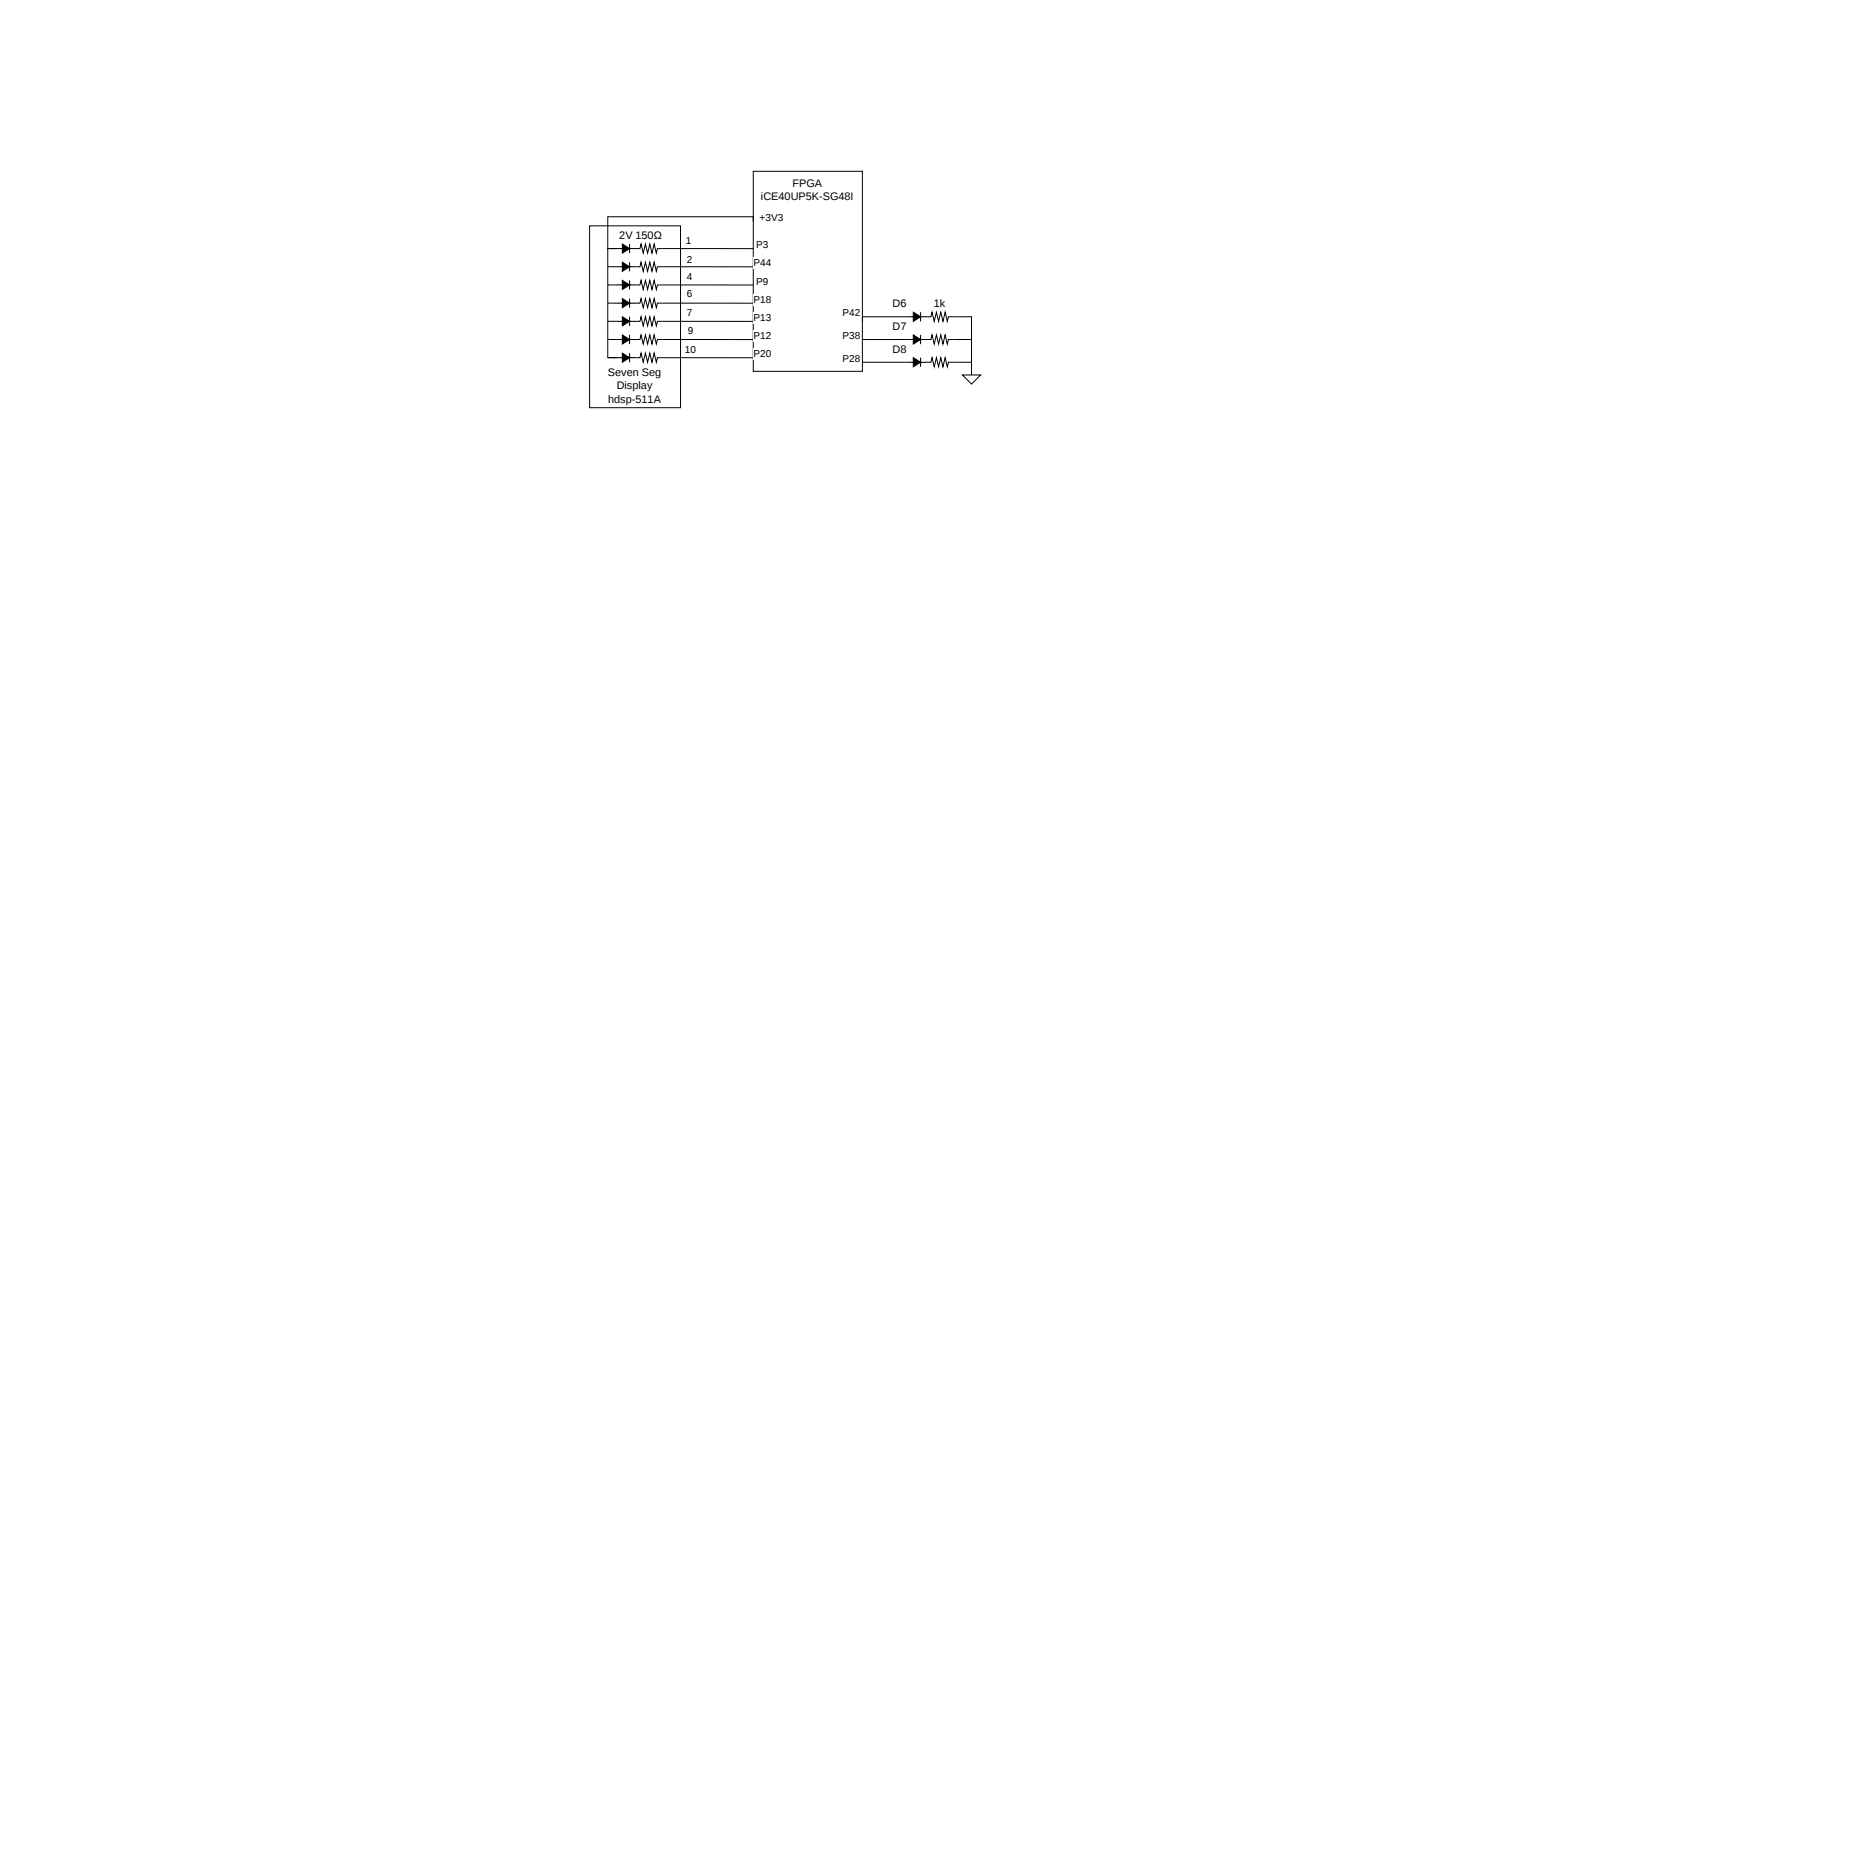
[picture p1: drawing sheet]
<svg xmlns="http://www.w3.org/2000/svg" width="508mm" height="508mm" viewBox="0 0 508 508" stroke-linecap="round" stroke-linejoin="round" font-family="sans-serif">
<path d="M204.5 46.5h29.6v54.3h-29.6z" fill="none" stroke="#000" stroke-width=".27"/>
<path d="M160.1 61.3h24.7v49.4h-24.7z" fill="#fff"/>
<path d="M160.1 61.3h24.7v49.4h-24.7zM204.5 60.1v-1.2h-39.5v8.6h2.5h-2.5v29.6h2.5" fill="none" stroke="#000" stroke-width=".27"/>
<path d="M206.4 57.5h6.4v3.2h-6.4z" fill="#fff"/>
<path d="M169 66.3l1.9 1.2-1.9 1.2zM167.5 67.5h1.5zM170.9 66.3v2.4zM170.9 67.5h1.5z" fill="#000"/>
<path d="M167.5 67.5h1.5M169 66.3l1.9 1.2-1.9 1.2zM170.9 67.5h1.5M170.9 66.3v2.4M179.8 67.5h24.7" fill="none" stroke="#000" stroke-width=".27"/>
<g fill="#fff">
<path d="M186.1 63.7h1.8v3.2h-1.8z"/>
<path d="M205.4 64.9h3.2v3.2h-3.2z"/>
</g>
<path d="M165 72.4h4M169 71.2l1.9 1.2-1.9 1.3zM170.9 72.4h1.5M170.9 71.2v2.5M172.4 67.5h1.4l.3-1.2 .5 2.4 .6-2.4 .6 2.4 .6-2.4 .6 2.4 .6-2.4 .6 2.4 .3-1.2h1.3M179.8 72.4h24.7" fill="none" stroke="#000" stroke-width=".27"/>
<path d="M169 71.2l1.9 1.2-1.9 1.3zM167.5 72.4h1.5zM170.9 71.2v2.5zM170.9 72.4h1.5z" fill="#000"/>
<g fill="#fff">
<path d="M186.4 68.9h1.7v3.2h-1.7z"/>
<path d="M204.6 69.8h4.7v3.2h-4.7z"/>
</g>
<path d="M165 77.4h4M169 76.1l1.9 1.3-1.9 1.2zM170.9 77.4h1.5M170.9 76.1v2.5M172.4 72.4h1.4l.3-1.2 .5 2.5 .6-2.5 .6 2.5 .6-2.5 .6 2.5 .6-2.5 .6 2.5 .3-1.3h1.3M179.8 77.4h24.7" fill="none" stroke="#000" stroke-width=".27"/>
<path d="M169 76.1l1.9 1.3-1.9 1.2zM167.5 77.4h1.5zM170.9 76.1v2.5zM170.9 77.4h1.5z" fill="#000"/>
<g fill="#fff">
<path d="M186.4 73.5h1.7v3.3h-1.7z"/>
<path d="M205.4 74.8h3.2v3.2h-3.2z"/>
</g>
<path d="M172.4 77.4h1.4l.3-1.3 .5 2.5 .6-2.5 .6 2.5 .6-2.5 .6 2.5 .6-2.5 .6 2.5 .3-1.2h1.3M165 82.3h4M169 81.1l1.9 1.2-1.9 1.2zM170.9 82.3h1.5M170.9 81.1v2.4M179.8 82.3h24.7" fill="none" stroke="#000" stroke-width=".27"/>
<path d="M169 81.1l1.9 1.2-1.9 1.2zM167.5 82.3h1.5zM170.9 81.1v2.4zM170.9 82.3h1.5z" fill="#000"/>
<g fill="#fff">
<path d="M186.4 78.2h1.7v3.2h-1.7z"/>
<path d="M204.6 79.7h4.7v3.2h-4.7z"/>
</g>
<path d="M165 87.2h4M169 86l1.9 1.2-1.9 1.3zM170.9 87.2h1.5M170.9 86v2.5M172.4 82.3h1.4l.3-1.2 .5 2.4 .6-2.4 .6 2.4 .6-2.4 .6 2.4 .6-2.4 .6 2.4 .3-1.2h1.3M179.8 87.2l24.7 .1" fill="none" stroke="#000" stroke-width=".27"/>
<path d="M169 86l1.9 1.2-1.9 1.3zM167.5 87.2h1.5zM170.9 86v2.5zM170.9 87.2h1.5z" fill="#000"/>
<g fill="#fff">
<path d="M186.4 83.4h1.7v3.2h-1.7z"/>
<path d="M204.6 84.7h4.7v3.2h-4.7z"/>
</g>
<path d="M165 92.2h4M169 90.9l1.9 1.3-1.9 1.2zM170.9 92.2h1.5M170.9 90.9v2.5M172.4 87.2h1.4l.3-1.2 .5 2.5 .6-2.5 .6 2.5 .6-2.5 .6 2.5 .6-2.5 .6 2.5 .3-1.3h1.3M179.8 92.2h24.7" fill="none" stroke="#000" stroke-width=".27"/>
<path d="M169 90.9l1.9 1.3-1.9 1.2zM167.5 92.2h1.5zM170.9 90.9v2.5zM170.9 92.2h1.5z" fill="#000"/>
<g fill="#fff">
<path d="M186.6 88.1h1.7v3.2h-1.7z"/>
<path d="M204.6 89.6h4.7v3.2h-4.7z"/>
</g>
<path d="M165 97.1h4M169 95.9l1.9 1.2-1.9 1.3zM170.9 97.1h1.5M170.9 95.9v2.5M172.4 92.2h1.4l.3-1.3 .5 2.5 .6-2.5 .6 2.5 .6-2.5 .6 2.5 .6-2.5 .6 2.5 .3-1.2h1.3M179.8 97.1h24.7" fill="none" stroke="#000" stroke-width=".27"/>
<path d="M169 95.9l1.9 1.2-1.9 1.3zM167.5 97.1h1.5zM170.9 95.9v2.5zM170.9 97.1h1.5z" fill="#000"/>
<g fill="#fff">
<path d="M185.9 93.3h3.2v3.2h-3.2z"/>
<path d="M204.6 94.5h4.7v3.2h-4.7z"/>
</g>
<path d="M172.4 97.1h1.4l.3-1.2 .5 2.5 .6-2.5 .6 2.5 .6-2.5 .6 2.5 .6-2.5 .6 2.5 .3-1.3h1.3M246.5 86h-12.4v1.2" fill="none" stroke="#000" stroke-width=".27"/>
<path d="M228.8 83.4h4.7v3.2h-4.7z" fill="#fff"/>
<path d="M248 84.8l2 1.2-2 1.2zM246.5 86h1.5zM250 84.8v2.4zM250 86h1.4z" fill="#000"/>
<path d="M246.5 86h1.5M246.5 92.2h-12.3M248 84.8l2 1.2-2 1.2zM250 86h2.8l.3-1.2 .6 2.4 .5-2.4 .6 2.4 .6-2.4 .6 2.4 .6-2.4 .6 2.4 .3-1.2h6.3v15.8M250 84.8v2.4" fill="none" stroke="#000" stroke-width=".27"/>
<path d="M228.8 89.6h4.7v3.2h-4.7z" fill="#fff"/>
<path d="M248 90.9l2 1.3-2 1.2zM246.5 92.2h1.5zM250 90.9v2.5zM250 92.2h1.4z" fill="#000"/>
<path d="M234.1 98.4h12.4M246.5 92.2h1.5M248 90.9l2 1.3-2 1.2zM250 92.2h2.8l.3-1.3 .6 2.5 .5-2.5 .6 2.5 .6-2.5 .6 2.5 .6-2.5 .6 2.5 .3-1.2h6.3M250 90.9v2.5" fill="none" stroke="#000" stroke-width=".27"/>
<path d="M228.8 95.8h4.7v3.2h-4.7z" fill="#fff"/>
<path d="M248 97.1l2 1.3-2 1.2zM246.5 98.4h1.5zM250 97.1v2.5zM250 98.4h1.4z" fill="#000"/>
<path d="M246.5 98.4h1.5M248 97.1l2 1.3-2 1.2zM250 98.4h2.8l.3-1.3 .6 2.5 .5-2.5 .6 2.5 .6-2.5 .6 2.5 .6-2.5 .6 2.5 .3-1.2h6.3M250 97.1v2.5" fill="none" stroke="#000" stroke-width=".27"/>
<path d="M261.3 101.8h4.9l-2.4 2.5z" fill="#fff"/>
<path d="M261.3 101.8h4.9l-2.4 2.5z" fill="none" stroke="#000" stroke-width=".27"/>
<g font-size="3">
<text x="215.2" y="50.8">FPGA</text>
<text x="206.6" y="54.3">iCE40UP5K-SG48I</text>
<text x="168.1" y="64.9">2V 150Ω</text>
<text x="242.3" y="83.4">D6</text>
<text x="253.6" y="83.4">1k</text>
<text x="242.3" y="89.6">D7</text>
<text x="242.3" y="95.8">D8</text>
<text x="165.1" y="102.2">Seven Seg</text>
<text x="167.4" y="105.6">Display</text>
<text x="165.1" y="109.3">hdsp-511A</text>
</g>
<g font-size="2.7">
<text x="206.2" y="60">+3V3</text>
<text x="186.2" y="66.1">1</text>
<text x="186.5" y="71.3">2</text>
<text x="205.3" y="67.4">P3</text>
<text x="186.5" y="76">4</text>
<text x="204.6" y="72.3">P44</text>
<text x="205.3" y="77.2">P9</text>
<text x="186.5" y="80.7">6</text>
<text x="204.6" y="82.2">P18</text>
<text x="186.5" y="85.9">7</text>
<text x="204.6" y="87.1">P13</text>
<text x="228.8" y="85.9">P42</text>
<text x="186" y="95.8">10</text>
<text x="186.7" y="90.6">9</text>
<text x="204.6" y="92.1">P12</text>
<text x="228.8" y="92.1">P38</text>
<text x="204.6" y="97">P20</text>
<text x="228.8" y="98.2">P28</text>
</g>
</svg>
